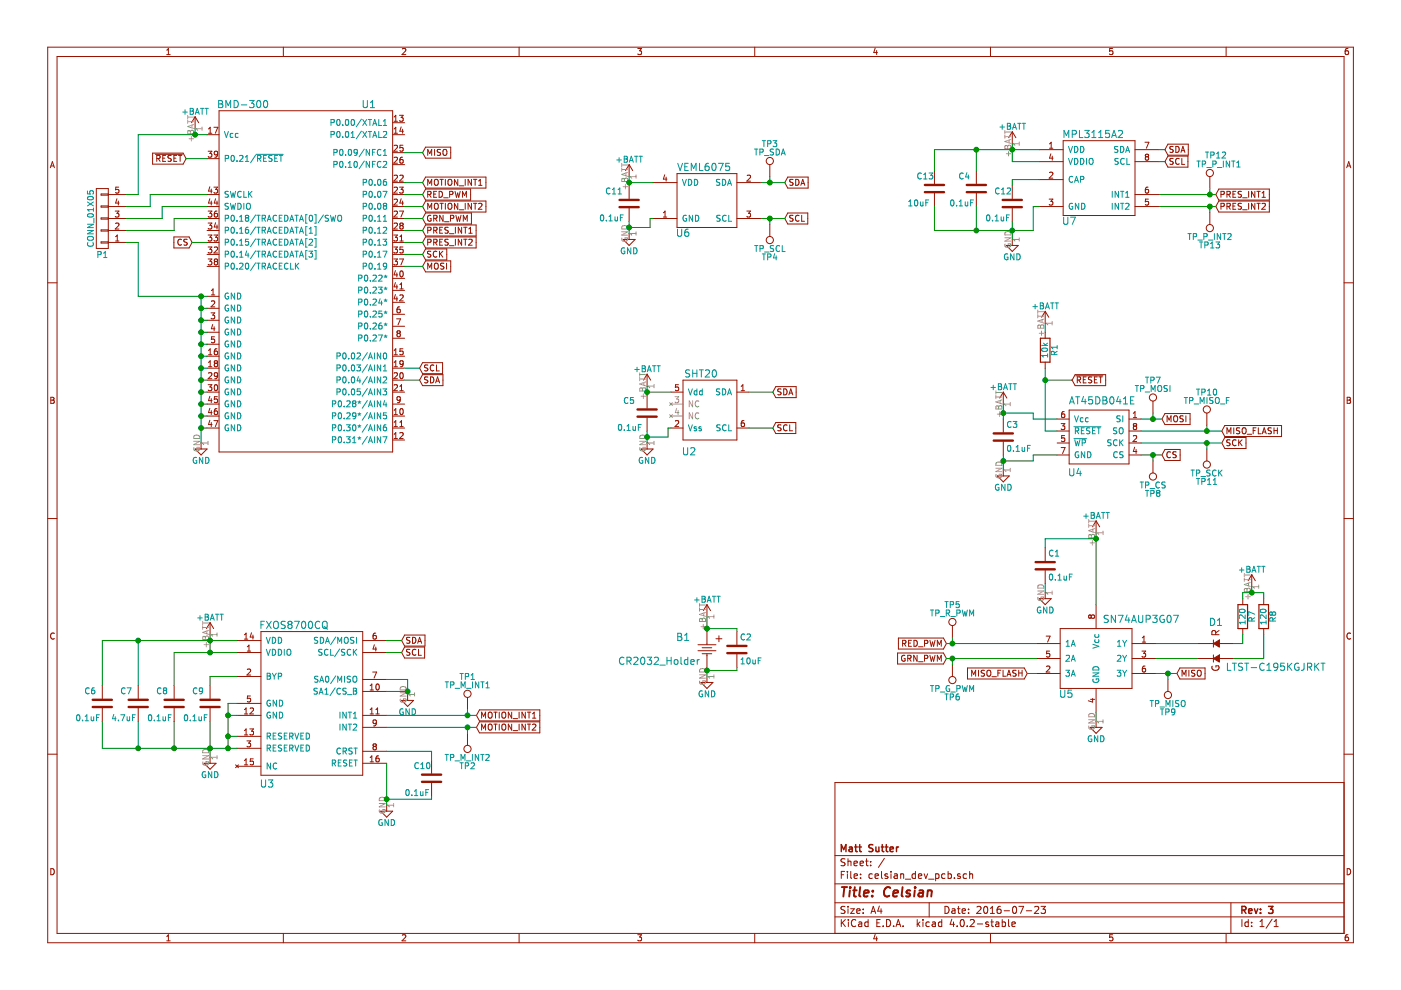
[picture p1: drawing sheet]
EESchema Schematic File Version 2
LIBS:power
LIBS:device
LIBS:transistors
LIBS:conn
LIBS:linear
LIBS:regul
LIBS:74xx
LIBS:cmos4000
LIBS:adc-dac
LIBS:memory
LIBS:xilinx
LIBS:microcontrollers
LIBS:dsp
LIBS:microchip
LIBS:analog_switches
LIBS:motorola
LIBS:texas
LIBS:intel
LIBS:audio
LIBS:interface
LIBS:digital-audio
LIBS:philips
LIBS:display
LIBS:cypress
LIBS:siliconi
LIBS:opto
LIBS:atmel
LIBS:contrib
LIBS:valves
LIBS:celsian
LIBS:celsian_dev_pcb-cache
EELAYER 25 0
EELAYER END
$Descr A4 11693 8268
encoding utf-8
Sheet 1 1
Title "Celsian"
Date "2016-07-23"
Rev "3"
Comp "Matt Sutter"
Comment1 ""
Comment2 ""
Comment3 ""
Comment4 ""
$EndDescr
$Comp
L +BATT #PWR01
U 1 1
P 5900 5150
F 0 "#PWR01" H 5900 5000 50  0001 C CNN
F 1 "+BATT" H 5900 5290 50  0000 C CNN
F 2 "" H 5900 5150 50  0000 C CNN
F 3 "" H 5900 5150 50  0000 C CNN
	1    5900 5150
	1    0    0    -1  
$EndComp
$Comp
L GND #PWR02
U 1 1
P 5900 5650
F 0 "#PWR02" H 5900 5400 50  0001 C CNN
F 1 "GND" H 5900 5500 50  0000 C CNN
F 2 "" H 5900 5650 50  0000 C CNN
F 3 "" H 5900 5650 50  0000 C CNN
	1    5900 5650
	1    0    0    -1  
$EndComp
$Comp
L BMD-300 U1
U 1 1
P 2525 2325
F 0 "U1" H 3075 3775 60  0000 C CNN
F 1 "BMD-300" H 2025 3775 60  0000 C CNN
F 2 "celsian:BMD-300" H 2025 3675 60  0001 C CNN
F 3 "" H 2025 3675 60  0000 C CNN
	1    2525 2325
	1    0    0    -1  
$EndComp
$Comp
L SHT20 U2
U 1 1
P 5900 3425
F 0 "U2" H 5750 3075 60  0000 C CNN
F 1 "SHT20" H 5850 3725 60  0000 C CNN
F 2 "celsian:SHT20" H 6350 3125 60  0001 C CNN
F 3 "" H 6350 3125 60  0000 C CNN
	1    5900 3425
	1    0    0    -1  
$EndComp
$Comp
L GND #PWR03
U 1 1
P 1675 3700
F 0 "#PWR03" H 1675 3450 50  0001 C CNN
F 1 "GND" H 1675 3550 50  0000 C CNN
F 2 "" H 1675 3700 50  0000 C CNN
F 3 "" H 1675 3700 50  0000 C CNN
	1    1675 3700
	1    0    0    -1  
$EndComp
$Comp
L +BATT #PWR04
U 1 1
P 1625 1075
F 0 "#PWR04" H 1625 925 50  0001 C CNN
F 1 "+BATT" H 1625 1215 50  0000 C CNN
F 2 "" H 1625 1075 50  0000 C CNN
F 3 "" H 1625 1075 50  0000 C CNN
	1    1625 1075
	1    0    0    -1  
$EndComp
$Comp
L +BATT #PWR05
U 1 1
P 5400 3225
F 0 "#PWR05" H 5400 3075 50  0001 C CNN
F 1 "+BATT" H 5400 3365 50  0000 C CNN
F 2 "" H 5400 3225 50  0000 C CNN
F 3 "" H 5400 3225 50  0000 C CNN
	1    5400 3225
	1    0    0    -1  
$EndComp
$Comp
L +BATT #PWR06
U 1 1
P 8450 1200
F 0 "#PWR06" H 8450 1050 50  0001 C CNN
F 1 "+BATT" H 8450 1340 50  0000 C CNN
F 2 "" H 8450 1200 50  0000 C CNN
F 3 "" H 8450 1200 50  0000 C CNN
	1    8450 1200
	1    0    0    -1  
$EndComp
$Comp
L GND #PWR07
U 1 1
P 5400 3700
F 0 "#PWR07" H 5400 3450 50  0001 C CNN
F 1 "GND" H 5400 3550 50  0000 C CNN
F 2 "" H 5400 3700 50  0000 C CNN
F 3 "" H 5400 3700 50  0000 C CNN
	1    5400 3700
	1    0    0    -1  
$EndComp
$Comp
L GND #PWR08
U 1 1
P 8450 2000
F 0 "#PWR08" H 8450 1750 50  0001 C CNN
F 1 "GND" H 8450 1850 50  0000 C CNN
F 2 "" H 8450 2000 50  0000 C CNN
F 3 "" H 8450 2000 50  0000 C CNN
	1    8450 2000
	1    0    0    -1  
$EndComp
$Comp
L +BATT #PWR09
U 1 1
P 10450 4900
F 0 "#PWR09" H 10450 4750 50  0001 C CNN
F 1 "+BATT" H 10450 5040 50  0000 C CNN
F 2 "" H 10450 4900 50  0000 C CNN
F 3 "" H 10450 4900 50  0000 C CNN
	1    10450 4900
	1    0    0    -1  
$EndComp
$Comp
L C C5
U 1 1
P 5400 3450
F 0 "C5" H 5200 3550 50  0000 L CNN
F 1 "0.1uF" H 5150 3325 50  0000 L CNN
F 2 "Capacitors_SMD:C_0603" H 5438 3300 50  0001 C CNN
F 3 "" H 5400 3450 50  0000 C CNN
	1    5400 3450
	1    0    0    -1  
$EndComp
$Comp
L C C4
U 1 1
P 8150 1575
F 0 "C4" H 8000 1675 50  0000 L CNN
F 1 "0.1uF" H 7925 1450 50  0000 L CNN
F 2 "Capacitors_SMD:C_0603" H 8188 1425 50  0001 C CNN
F 3 "" H 8150 1575 50  0000 C CNN
	1    8150 1575
	1    0    0    -1  
$EndComp
Text GLabel 6450 3275 2    50   Input ~ 0
SDA
Text GLabel 6450 3575 2    50   Input ~ 0
SCL
Text GLabel 9725 1250 2    50   Input ~ 0
SDA
Text GLabel 9725 1350 2    50   Input ~ 0
SCL
Text GLabel 7900 5375 0    50   Input ~ 0
RED_PWM
$Comp
L LTST-C195KGJRKT D1
U 1 1
P 10150 5425
F 0 "D1" V 9925 5425 60  0000 C CNN
F 1 "LTST-C195KGJRKT" V 10300 5925 60  0000 C CNN
F 2 "celsian:LTST-C195KGJRKT" H 10150 5425 60  0001 C CNN
F 3 "" H 10150 5425 60  0000 C CNN
	1    10150 5425
	0    1    1    0   
$EndComp
$Comp
L AT45DB041E U4
U 1 1
P 9175 3650
F 0 "U4" H 8975 3350 60  0000 C CNN
F 1 "AT45DB041E" H 9200 3950 60  0000 C CNN
F 2 "Housings_SOIC:SOIC-8_3.9x4.9mm_Pitch1.27mm" H 9400 3600 60  0001 C CNN
F 3 "" H 9400 3600 60  0000 C CNN
	1    9175 3650
	1    0    0    -1  
$EndComp
$Comp
L GND #PWR010
U 1 1
P 8375 3925
F 0 "#PWR010" H 8375 3675 50  0001 C CNN
F 1 "GND" H 8375 3775 50  0000 C CNN
F 2 "" H 8375 3925 50  0000 C CNN
F 3 "" H 8375 3925 50  0000 C CNN
	1    8375 3925
	1    0    0    -1  
$EndComp
$Comp
L +BATT #PWR011
U 1 1
P 8375 3375
F 0 "#PWR011" H 8375 3225 50  0001 C CNN
F 1 "+BATT" H 8375 3515 50  0000 C CNN
F 2 "" H 8375 3375 50  0000 C CNN
F 3 "" H 8375 3375 50  0000 C CNN
	1    8375 3375
	1    0    0    -1  
$EndComp
Text GLabel 9700 3500 2    50   Input ~ 0
MOSI
Text GLabel 9825 5625 2    50   Input ~ 0
MISO
Text GLabel 10200 3700 2    50   Input ~ 0
SCK
Text GLabel 9700 3800 2    50   Input ~ 0
CS
$Comp
L C C3
U 1 1
P 8375 3650
F 0 "C3" H 8400 3750 50  0000 L CNN
F 1 "0.1uF" H 8400 3550 50  0000 L CNN
F 2 "Capacitors_SMD:C_0603" H 8413 3500 50  0001 C CNN
F 3 "" H 8375 3650 50  0000 C CNN
	1    8375 3650
	1    0    0    -1  
$EndComp
$Comp
L CR2032_Holder B1
U 1 1
P 5900 5425
F 0 "B1" H 5700 5525 60  0000 C CNN
F 1 "CR2032_Holder" H 5500 5325 60  0000 C CNN
F 2 "celsian:BU2032SM-HD-G" H 5900 5415 60  0001 C CNN
F 3 "" H 5900 5415 60  0000 C CNN
	1    5900 5425
	1    0    0    -1  
$EndComp
Text GLabel 3525 2225 2    50   Input ~ 0
MOSI
Text GLabel 3525 1275 2    50   Input ~ 0
MISO
Text GLabel 3525 2125 2    50   Input ~ 0
SCK
Text GLabel 1600 2025 0    50   Input ~ 0
CS
Text GLabel 3500 3075 2    50   Input ~ 0
SCL
Text GLabel 3525 1625 2    50   Input ~ 0
RED_PWM
Text GLabel 3525 1825 2    50   Input ~ 0
GRN_PWM
$Comp
L R R7
U 1 1
P 10375 5150
F 0 "R7" V 10455 5150 50  0000 C CNN
F 1 "120" V 10375 5150 50  0000 C CNN
F 2 "Resistors_SMD:R_0603" V 10305 5150 50  0001 C CNN
F 3 "" H 10375 5150 50  0000 C CNN
	1    10375 5150
	1    0    0    -1  
$EndComp
$Comp
L R R8
U 1 1
P 10550 5150
F 0 "R8" V 10630 5150 50  0000 C CNN
F 1 "120" V 10550 5150 50  0000 C CNN
F 2 "Resistors_SMD:R_0603" V 10480 5150 50  0001 C CNN
F 3 "" H 10550 5150 50  0000 C CNN
	1    10550 5150
	1    0    0    -1  
$EndComp
$Comp
L R R1
U 1 1
P 8725 2925
F 0 "R1" V 8805 2925 50  0000 C CNN
F 1 "10k" V 8725 2925 50  0000 C CNN
F 2 "Resistors_SMD:R_0603" V 8655 2925 50  0001 C CNN
F 3 "" H 8725 2925 50  0000 C CNN
	1    8725 2925
	1    0    0    -1  
$EndComp
$Comp
L +BATT #PWR012
U 1 1
P 8725 2700
F 0 "#PWR012" H 8725 2550 50  0001 C CNN
F 1 "+BATT" H 8725 2840 50  0000 C CNN
F 2 "" H 8725 2700 50  0000 C CNN
F 3 "" H 8725 2700 50  0000 C CNN
	1    8725 2700
	1    0    0    -1  
$EndComp
$Comp
L SN74AUP3G07 U5
U 1 1
P 9150 5500
F 0 "U5" H 8900 5200 60  0000 C CNN
F 1 "SN74AUP3G07" H 9525 5825 60  0000 C CNN
F 2 "celsian:SN74AUP3G07" H 9150 5500 60  0001 C CNN
F 3 "" H 9150 5500 60  0000 C CNN
	1    9150 5500
	1    0    0    -1  
$EndComp
$Comp
L C C1
U 1 1
P 8725 4725
F 0 "C1" H 8750 4825 50  0000 L CNN
F 1 "0.1uF" H 8750 4625 50  0000 L CNN
F 2 "Capacitors_SMD:C_0603" H 8763 4575 50  0001 C CNN
F 3 "" H 8725 4725 50  0000 C CNN
	1    8725 4725
	1    0    0    -1  
$EndComp
$Comp
L +BATT #PWR013
U 1 1
P 9150 4450
F 0 "#PWR013" H 9150 4300 50  0001 C CNN
F 1 "+BATT" H 9150 4590 50  0000 C CNN
F 2 "" H 9150 4450 50  0000 C CNN
F 3 "" H 9150 4450 50  0000 C CNN
	1    9150 4450
	1    0    0    -1  
$EndComp
$Comp
L GND #PWR014
U 1 1
P 9150 6025
F 0 "#PWR014" H 9150 5775 50  0001 C CNN
F 1 "GND" H 9150 5875 50  0000 C CNN
F 2 "" H 9150 6025 50  0000 C CNN
F 3 "" H 9150 6025 50  0000 C CNN
	1    9150 6025
	1    0    0    -1  
$EndComp
$Comp
L GND #PWR015
U 1 1
P 8725 4950
F 0 "#PWR015" H 8725 4700 50  0001 C CNN
F 1 "GND" H 8725 4800 50  0000 C CNN
F 2 "" H 8725 4950 50  0000 C CNN
F 3 "" H 8725 4950 50  0000 C CNN
	1    8725 4950
	1    0    0    -1  
$EndComp
Text GLabel 7900 5500 0    50   Input ~ 0
GRN_PWM
Text GLabel 10200 3600 2    50   Input ~ 0
MISO_FLASH
Text GLabel 8575 5625 0    50   Input ~ 0
MISO_FLASH
Text GLabel 1550 1325 0    50   Input ~ 0
~RESET
Text GLabel 8950 3175 2    50   Input ~ 0
~RESET
Text GLabel 3500 3175 2    50   Input ~ 0
SDA
$Comp
L C C2
U 1 1
P 6150 5425
F 0 "C2" H 6175 5525 50  0000 L CNN
F 1 "10uF" H 6175 5325 50  0000 L CNN
F 2 "Capacitors_SMD:C_0603_HandSoldering" H 6188 5275 50  0001 C CNN
F 3 "" H 6150 5425 50  0000 C CNN
	1    6150 5425
	1    0    0    -1  
$EndComp
$Comp
L CONN_01X05 P1
U 1 1
P 850 1825
F 0 "P1" H 850 2125 50  0000 C CNN
F 1 "CONN_01X05" V 950 1825 50  0000 C CNN
F 2 "Pin_Headers:Pin_Header_Straight_1x05" H 850 1825 50  0001 C CNN
F 3 "" H 850 1825 50  0000 C CNN
	1    850  1825
	-1   0    0    1   
$EndComp
$Comp
L MPL3115A2 U7
U 1 1
P 9175 1500
F 0 "U7" H 8925 1150 60  0000 C CNN
F 1 "MPL3115A2" H 9125 1875 60  0000 C CNN
F 2 "celsian:MPL3115A2" H 9025 1375 60  0001 C CNN
F 3 "" H 9025 1375 60  0000 C CNN
	1    9175 1500
	1    0    0    -1  
$EndComp
$Comp
L C C12
U 1 1
P 8450 1700
F 0 "C12" H 8300 1800 50  0000 L CNN
F 1 "0.1uF" H 8225 1575 50  0000 L CNN
F 2 "Capacitors_SMD:C_0603" H 8488 1550 50  0001 C CNN
F 3 "" H 8450 1700 50  0000 C CNN
	1    8450 1700
	1    0    0    -1  
$EndComp
$Comp
L FXOS8700CQ U3
U 1 1
P 2625 5725
F 0 "U3" H 2225 4900 60  0000 C CNN
F 1 "FXOS8700CQ" H 2450 6225 60  0000 C CNN
F 2 "celsian:FXOS8700CQ" H 2625 5725 60  0001 C CNN
F 3 "" H 2625 5725 60  0000 C CNN
	1    2625 5725
	1    0    0    -1  
$EndComp
$Comp
L VEML6075 U6
U 1 1
P 5900 1675
F 0 "U6" H 5700 1400 60  0000 C CNN
F 1 "VEML6075" H 5875 1950 60  0000 C CNN
F 2 "celsian:VEML6075" H 5950 1675 60  0001 C CNN
F 3 "" H 5950 1675 60  0000 C CNN
	1    5900 1675
	1    0    0    -1  
$EndComp
Text GLabel 6550 1525 2    50   Input ~ 0
SDA
Text GLabel 6550 1825 2    50   Input ~ 0
SCL
$Comp
L +BATT #PWR016
U 1 1
P 5250 1475
F 0 "#PWR016" H 5250 1325 50  0001 C CNN
F 1 "+BATT" H 5250 1615 50  0000 C CNN
F 2 "" H 5250 1475 50  0000 C CNN
F 3 "" H 5250 1475 50  0000 C CNN
	1    5250 1475
	1    0    0    -1  
$EndComp
$Comp
L GND #PWR017
U 1 1
P 5250 1950
F 0 "#PWR017" H 5250 1700 50  0001 C CNN
F 1 "GND" H 5250 1800 50  0000 C CNN
F 2 "" H 5250 1950 50  0000 C CNN
F 3 "" H 5250 1950 50  0000 C CNN
	1    5250 1950
	1    0    0    -1  
$EndComp
$Comp
L C C11
U 1 1
P 5250 1700
F 0 "C11" H 5050 1800 50  0000 L CNN
F 1 "0.1uF" H 5000 1575 50  0000 L CNN
F 2 "Capacitors_SMD:C_0603" H 5288 1550 50  0001 C CNN
F 3 "" H 5250 1700 50  0000 C CNN
	1    5250 1700
	1    0    0    -1  
$EndComp
$Comp
L +BATT #PWR018
U 1 1
P 1750 5300
F 0 "#PWR018" H 1750 5150 50  0001 C CNN
F 1 "+BATT" H 1750 5440 50  0000 C CNN
F 2 "" H 1750 5300 50  0000 C CNN
F 3 "" H 1750 5300 50  0000 C CNN
	1    1750 5300
	1    0    0    -1  
$EndComp
$Comp
L GND #PWR019
U 1 1
P 1750 6325
F 0 "#PWR019" H 1750 6075 50  0001 C CNN
F 1 "GND" H 1750 6175 50  0000 C CNN
F 2 "" H 1750 6325 50  0000 C CNN
F 3 "" H 1750 6325 50  0000 C CNN
	1    1750 6325
	1    0    0    -1  
$EndComp
$Comp
L C C8
U 1 1
P 1450 5875
F 0 "C8" H 1300 5975 50  0000 L CNN
F 1 "0.1uF" H 1225 5750 50  0000 L CNN
F 2 "Capacitors_SMD:C_0603" H 1488 5725 50  0001 C CNN
F 3 "" H 1450 5875 50  0000 C CNN
	1    1450 5875
	1    0    0    -1  
$EndComp
$Comp
L C C9
U 1 1
P 1750 5875
F 0 "C9" H 1600 5975 50  0000 L CNN
F 1 "0.1uF" H 1525 5750 50  0000 L CNN
F 2 "Capacitors_SMD:C_0603" H 1788 5725 50  0001 C CNN
F 3 "" H 1750 5875 50  0000 C CNN
	1    1750 5875
	1    0    0    -1  
$EndComp
$Comp
L C C6
U 1 1
P 850 5875
F 0 "C6" H 700 5975 50  0000 L CNN
F 1 "0.1uF" H 625 5750 50  0000 L CNN
F 2 "Capacitors_SMD:C_0603" H 888 5725 50  0001 C CNN
F 3 "" H 850 5875 50  0000 C CNN
	1    850  5875
	1    0    0    -1  
$EndComp
$Comp
L C C7
U 1 1
P 1150 5875
F 0 "C7" H 1000 5975 50  0000 L CNN
F 1 "4.7uF" H 925 5750 50  0000 L CNN
F 2 "Capacitors_SMD:C_0603" H 1188 5725 50  0001 C CNN
F 3 "" H 1150 5875 50  0000 C CNN
	1    1150 5875
	1    0    0    -1  
$EndComp
$Comp
L C C10
U 1 1
P 3600 6500
F 0 "C10" H 3450 6600 50  0000 L CNN
F 1 "0.1uF" H 3375 6375 50  0000 L CNN
F 2 "Capacitors_SMD:C_0603" H 3638 6350 50  0001 C CNN
F 3 "" H 3600 6500 50  0000 C CNN
	1    3600 6500
	1    0    0    -1  
$EndComp
$Comp
L GND #PWR020
U 1 1
P 3225 6725
F 0 "#PWR020" H 3225 6475 50  0001 C CNN
F 1 "GND" H 3225 6575 50  0000 C CNN
F 2 "" H 3225 6725 50  0000 C CNN
F 3 "" H 3225 6725 50  0000 C CNN
	1    3225 6725
	1    0    0    -1  
$EndComp
Text GLabel 3350 5350 2    50   Input ~ 0
SDA
Text GLabel 3350 5450 2    50   Input ~ 0
SCL
$Comp
L GND #PWR021
U 1 1
P 3400 5800
F 0 "#PWR021" H 3400 5550 50  0001 C CNN
F 1 "GND" H 3400 5650 50  0000 C CNN
F 2 "" H 3400 5800 50  0000 C CNN
F 3 "" H 3400 5800 50  0000 C CNN
	1    3400 5800
	1    0    0    -1  
$EndComp
Text GLabel 3525 1525 2    50   Input ~ 0
MOTION_INT1
Text GLabel 3525 1725 2    50   Input ~ 0
MOTION_INT2
Text GLabel 3525 1925 2    50   Input ~ 0
PRES_INT1
Text GLabel 3525 2025 2    50   Input ~ 0
PRES_INT2
Text GLabel 3975 5975 2    50   Input ~ 0
MOTION_INT1
Text GLabel 3975 6075 2    50   Input ~ 0
MOTION_INT2
Text GLabel 10150 1625 2    50   Input ~ 0
PRES_INT1
Text GLabel 10150 1725 2    50   Input ~ 0
PRES_INT2
$Comp
L C C13
U 1 1
P 7800 1575
F 0 "C13" H 7650 1675 50  0000 L CNN
F 1 "10uF" H 7575 1450 50  0000 L CNN
F 2 "Capacitors_SMD:C_0603_HandSoldering" H 7838 1425 50  0001 C CNN
F 3 "" H 7800 1575 50  0000 C CNN
	1    7800 1575
	1    0    0    -1  
$EndComp
Connection ~ 8150 1925
Wire Wire Line
	7800 1425 7800 1250
Wire Wire Line
	7800 1725 7800 1925
Wire Wire Line
	9675 1725 10150 1725
Wire Wire Line
	9675 1625 10150 1625
Wire Wire Line
	3225 6075 3975 6075
Wire Wire Line
	3225 5975 3975 5975
Wire Wire Line
	3525 2025 3375 2025
Wire Wire Line
	3525 1925 3375 1925
Wire Wire Line
	3525 1725 3375 1725
Wire Wire Line
	3525 1525 3375 1525
Connection ~ 3400 5775
Wire Wire Line
	3225 5775 3400 5775
Wire Wire Line
	3400 5675 3225 5675
Wire Wire Line
	3400 5675 3400 5800
Wire Wire Line
	3225 5450 3350 5450
Wire Wire Line
	3225 5350 3350 5350
Connection ~ 3225 6675
Wire Wire Line
	3600 6675 3600 6650
Wire Wire Line
	3225 6675 3600 6675
Wire Wire Line
	3225 6375 3225 6725
Wire Wire Line
	3600 6275 3225 6275
Wire Wire Line
	3600 6350 3600 6275
Connection ~ 1150 5350
Connection ~ 1150 6250
Connection ~ 1450 6250
Wire Wire Line
	1150 5350 1150 5725
Wire Wire Line
	850  5350 850  5725
Wire Wire Line
	850  6025 850  6250
Wire Wire Line
	1150 6025 1150 6250
Connection ~ 1750 5450
Connection ~ 1900 6250
Connection ~ 1900 6150
Wire Wire Line
	1900 6150 1975 6150
Connection ~ 1900 5975
Wire Wire Line
	1975 5975 1900 5975
Wire Wire Line
	1900 6250 1900 5875
Wire Wire Line
	1900 5875 1975 5875
Wire Wire Line
	1750 5650 1750 5725
Wire Wire Line
	1975 5650 1750 5650
Wire Wire Line
	1450 5450 1450 5725
Wire Wire Line
	1450 6250 1450 6025
Connection ~ 1750 6250
Wire Wire Line
	850  6250 1975 6250
Wire Wire Line
	1750 6025 1750 6325
Connection ~ 1750 5350
Wire Wire Line
	1450 5450 1975 5450
Wire Wire Line
	1750 5300 1750 5450
Wire Wire Line
	850  5350 1975 5350
Wire Wire Line
	5425 1900 5250 1900
Connection ~ 5250 1900
Wire Wire Line
	5250 1850 5250 1950
Wire Wire Line
	5425 1825 5425 1900
Wire Wire Line
	5450 1825 5425 1825
Connection ~ 5250 1525
Wire Wire Line
	5250 1525 5450 1525
Wire Wire Line
	5250 1475 5250 1550
Wire Wire Line
	6350 1525 6550 1525
Wire Wire Line
	6350 1825 6550 1825
Wire Wire Line
	8625 1925 8625 1725
Wire Wire Line
	8625 1725 8675 1725
Wire Wire Line
	8450 1500 8450 1550
Wire Wire Line
	8675 1500 8450 1500
Wire Wire Line
	3375 1275 3525 1275
Wire Wire Line
	3375 1825 3525 1825
Wire Wire Line
	3375 1625 3525 1625
Wire Wire Line
	8575 5625 8650 5625
Wire Wire Line
	9650 5625 9825 5625
Wire Wire Line
	9650 5500 10000 5500
Wire Wire Line
	9650 5375 10000 5375
Wire Wire Line
	7900 5500 8650 5500
Wire Wire Line
	7900 5375 8650 5375
Wire Wire Line
	1600 2025 1725 2025
Wire Wire Line
	3525 2125 3375 2125
Wire Wire Line
	3525 2225 3375 2225
Wire Wire Line
	3500 3075 3375 3075
Wire Wire Line
	3500 3175 3375 3175
Wire Wire Line
	1450 1925 1050 1925
Wire Wire Line
	1450 1825 1450 1925
Wire Wire Line
	1725 1825 1450 1825
Wire Wire Line
	1350 1825 1050 1825
Wire Wire Line
	1350 1725 1350 1825
Wire Wire Line
	1725 1725 1350 1725
Wire Wire Line
	1250 1725 1050 1725
Wire Wire Line
	1250 1625 1250 1725
Wire Wire Line
	1725 1625 1250 1625
Connection ~ 1675 2475
Wire Wire Line
	1150 2025 1150 2475
Wire Wire Line
	1050 2025 1150 2025
Connection ~ 1625 1125
Wire Wire Line
	1150 1625 1150 1125
Wire Wire Line
	1050 1625 1150 1625
Wire Wire Line
	6150 5600 6150 5575
Wire Wire Line
	6150 5250 6150 5275
Wire Wire Line
	10550 5500 10300 5500
Wire Wire Line
	10550 5300 10550 5500
Wire Wire Line
	10375 5375 10300 5375
Wire Wire Line
	10375 5300 10375 5375
Wire Wire Line
	1550 1325 1725 1325
Connection ~ 8725 3175
Wire Wire Line
	8950 3175 8725 3175
Wire Wire Line
	9525 3600 10200 3600
Wire Wire Line
	9150 5950 9150 6025
Wire Wire Line
	8725 4875 8725 4950
Connection ~ 9150 4500
Wire Wire Line
	8725 4500 9150 4500
Wire Wire Line
	8725 4575 8725 4500
Wire Wire Line
	9150 4450 9150 5050
Wire Wire Line
	8725 2700 8725 2775
Wire Wire Line
	8725 3600 8825 3600
Wire Wire Line
	8725 3075 8725 3600
Wire Wire Line
	1625 1125 1625 1075
Wire Wire Line
	1150 1125 1725 1125
Connection ~ 10450 4950
Wire Wire Line
	10550 4950 10550 5000
Wire Wire Line
	10450 4950 10450 4900
Wire Wire Line
	10375 4950 10550 4950
Wire Wire Line
	10375 5000 10375 4950
Wire Wire Line
	9675 1350 9725 1350
Connection ~ 8375 3850
Wire Wire Line
	8625 3800 8825 3800
Wire Wire Line
	8625 3850 8625 3800
Wire Wire Line
	8375 3850 8625 3850
Wire Wire Line
	8375 3800 8375 3925
Connection ~ 8375 3450
Wire Wire Line
	8375 3375 8375 3500
Wire Wire Line
	8625 3450 8375 3450
Wire Wire Line
	8625 3500 8625 3450
Wire Wire Line
	8825 3500 8625 3500
Wire Wire Line
	9525 3800 9700 3800
Wire Wire Line
	9525 3700 10200 3700
Wire Wire Line
	9525 3500 9700 3500
Wire Wire Line
	6250 3275 6450 3275
Wire Wire Line
	6250 3575 6450 3575
Wire Wire Line
	9675 1250 9725 1250
Connection ~ 5900 5600
Wire Wire Line
	5900 5600 6150 5600
Connection ~ 5900 5250
Wire Wire Line
	5900 5250 6150 5250
Wire Wire Line
	8150 1725 8150 1925
Wire Wire Line
	5575 3650 5400 3650
Connection ~ 5400 3650
Wire Wire Line
	5400 3600 5400 3700
Wire Wire Line
	5575 3575 5575 3650
Wire Wire Line
	5600 3575 5575 3575
Connection ~ 5400 3275
Wire Wire Line
	5400 3275 5600 3275
Wire Wire Line
	5400 3225 5400 3300
Connection ~ 8450 1925
Wire Wire Line
	7800 1925 8625 1925
Wire Wire Line
	8450 1850 8450 2000
Connection ~ 8450 1250
Wire Wire Line
	8450 1350 8675 1350
Wire Wire Line
	8450 1200 8450 1350
Wire Wire Line
	7800 1250 8675 1250
Connection ~ 1675 3575
Wire Wire Line
	1675 3575 1725 3575
Connection ~ 1675 3475
Wire Wire Line
	1675 3475 1725 3475
Connection ~ 1675 3375
Wire Wire Line
	1675 3375 1725 3375
Connection ~ 1675 3275
Wire Wire Line
	1675 3275 1725 3275
Connection ~ 1675 3175
Wire Wire Line
	1675 3175 1725 3175
Connection ~ 1675 3075
Wire Wire Line
	1675 3075 1725 3075
Connection ~ 1675 2975
Wire Wire Line
	1675 2975 1725 2975
Connection ~ 1675 2875
Wire Wire Line
	1675 2875 1725 2875
Connection ~ 1675 2775
Wire Wire Line
	1675 2775 1725 2775
Connection ~ 1675 2675
Wire Wire Line
	1675 2675 1725 2675
Connection ~ 1675 2575
Wire Wire Line
	1725 2575 1675 2575
Wire Wire Line
	1675 2475 1675 3700
Wire Wire Line
	1150 2475 1725 2475
Wire Wire Line
	5900 5575 5900 5650
Wire Wire Line
	5900 5150 5900 5275
Wire Wire Line
	8150 1425 8150 1250
Connection ~ 8150 1250
$Comp
L TEST_1P TP3
U 1 1
P 6425 1475
F 0 "TP3" H 6425 1745 50  0000 C CNN
F 1 "TP_SDA" H 6425 1675 50  0000 C CNN
F 2 "celsian:Test_Point" H 6625 1475 50  0001 C CNN
F 3 "" H 6625 1475 50  0000 C CNN
	1    6425 1475
	1    0    0    -1  
$EndComp
$Comp
L TEST_1P TP4
U 1 1
P 6425 1875
F 0 "TP4" H 6425 2145 50  0000 C CNN
F 1 "TP_SCL" H 6425 2075 50  0000 C CNN
F 2 "celsian:Test_Point" H 6625 1875 50  0001 C CNN
F 3 "" H 6625 1875 50  0000 C CNN
	1    6425 1875
	-1   0    0    1   
$EndComp
$Comp
L TEST_1P TP12
U 1 1
P 10100 1575
F 0 "TP12" H 10150 1850 50  0000 C CNN
F 1 "TP_P_INT1" H 10175 1775 50  0000 C CNN
F 2 "celsian:Test_Point" H 10300 1575 50  0001 C CNN
F 3 "" H 10300 1575 50  0000 C CNN
	1    10100 1575
	1    0    0    -1  
$EndComp
$Comp
L TEST_1P TP13
U 1 1
P 10100 1775
F 0 "TP13" H 10100 2045 50  0000 C CNN
F 1 "TP_P_INT2" H 10100 1975 50  0000 C CNN
F 2 "celsian:Test_Point" H 10300 1775 50  0001 C CNN
F 3 "" H 10300 1775 50  0000 C CNN
	1    10100 1775
	-1   0    0    1   
$EndComp
$Comp
L TEST_1P TP7
U 1 1
P 9625 3450
F 0 "TP7" H 9625 3720 50  0000 C CNN
F 1 "TP_MOSI" H 9625 3650 50  0000 C CNN
F 2 "celsian:Test_Point" H 9825 3450 50  0001 C CNN
F 3 "" H 9825 3450 50  0000 C CNN
	1    9625 3450
	1    0    0    -1  
$EndComp
$Comp
L TEST_1P TP10
U 1 1
P 10075 3550
F 0 "TP10" H 10075 3820 50  0000 C CNN
F 1 "TP_MISO_F" H 10075 3750 50  0000 C CNN
F 2 "celsian:Test_Point" H 10275 3550 50  0001 C CNN
F 3 "" H 10275 3550 50  0000 C CNN
	1    10075 3550
	1    0    0    -1  
$EndComp
$Comp
L TEST_1P TP11
U 1 1
P 10075 3750
F 0 "TP11" H 10075 4020 50  0000 C CNN
F 1 "TP_SCK" H 10075 3950 50  0000 C CNN
F 2 "celsian:Test_Point" H 10275 3750 50  0001 C CNN
F 3 "" H 10275 3750 50  0000 C CNN
	1    10075 3750
	-1   0    0    1   
$EndComp
$Comp
L TEST_1P TP8
U 1 1
P 9625 3850
F 0 "TP8" H 9625 4120 50  0000 C CNN
F 1 "TP_CS" H 9625 4050 50  0000 C CNN
F 2 "celsian:Test_Point" H 9825 3850 50  0001 C CNN
F 3 "" H 9825 3850 50  0000 C CNN
	1    9625 3850
	-1   0    0    1   
$EndComp
$Comp
L TEST_1P TP9
U 1 1
P 9750 5675
F 0 "TP9" H 9750 5945 50  0000 C CNN
F 1 "TP_MISO" H 9750 5875 50  0000 C CNN
F 2 "celsian:Test_Point" H 9950 5675 50  0001 C CNN
F 3 "" H 9950 5675 50  0000 C CNN
	1    9750 5675
	-1   0    0    1   
$EndComp
$Comp
L TEST_1P TP6
U 1 1
P 7950 5550
F 0 "TP6" H 7950 5820 50  0000 C CNN
F 1 "TP_G_PWM" H 7950 5750 50  0000 C CNN
F 2 "celsian:Test_Point" H 8150 5550 50  0001 C CNN
F 3 "" H 8150 5550 50  0000 C CNN
	1    7950 5550
	-1   0    0    1   
$EndComp
$Comp
L TEST_1P TP5
U 1 1
P 7950 5325
F 0 "TP5" H 7950 5595 50  0000 C CNN
F 1 "TP_R_PWM" H 7950 5525 50  0000 C CNN
F 2 "celsian:Test_Point" H 8150 5325 50  0001 C CNN
F 3 "" H 8150 5325 50  0000 C CNN
	1    7950 5325
	1    0    0    -1  
$EndComp
$Comp
L TEST_1P TP2
U 1 1
P 3900 6125
F 0 "TP2" H 3900 6395 50  0000 C CNN
F 1 "TP_M_INT2" H 3900 6325 50  0000 C CNN
F 2 "celsian:Test_Point" H 4100 6125 50  0001 C CNN
F 3 "" H 4100 6125 50  0000 C CNN
	1    3900 6125
	-1   0    0    1   
$EndComp
$Comp
L TEST_1P TP1
U 1 1
P 3900 5925
F 0 "TP1" H 3900 6195 50  0000 C CNN
F 1 "TP_M_INT1" H 3900 6125 50  0000 C CNN
F 2 "celsian:Test_Point" H 4100 5925 50  0001 C CNN
F 3 "" H 4100 5925 50  0000 C CNN
	1    3900 5925
	1    0    0    -1  
$EndComp
Wire Wire Line
	3900 5925 3900 5975
Connection ~ 3900 5975
Wire Wire Line
	3900 6125 3900 6075
Connection ~ 3900 6075
Wire Wire Line
	7950 5550 7950 5500
Connection ~ 7950 5500
Wire Wire Line
	7950 5325 7950 5375
Connection ~ 7950 5375
Wire Wire Line
	9750 5675 9750 5625
Connection ~ 9750 5625
Wire Wire Line
	9625 3850 9625 3800
Connection ~ 9625 3800
Wire Wire Line
	9625 3450 9625 3500
Connection ~ 9625 3500
Wire Wire Line
	10075 3750 10075 3700
Connection ~ 10075 3700
Wire Wire Line
	10075 3550 10075 3600
Connection ~ 10075 3600
Wire Wire Line
	10100 1575 10100 1625
Connection ~ 10100 1625
Wire Wire Line
	10100 1775 10100 1725
Connection ~ 10100 1725
Wire Wire Line
	6425 1475 6425 1525
Connection ~ 6425 1525
Wire Wire Line
	6425 1875 6425 1825
Connection ~ 6425 1825
$EndSCHEMATC
